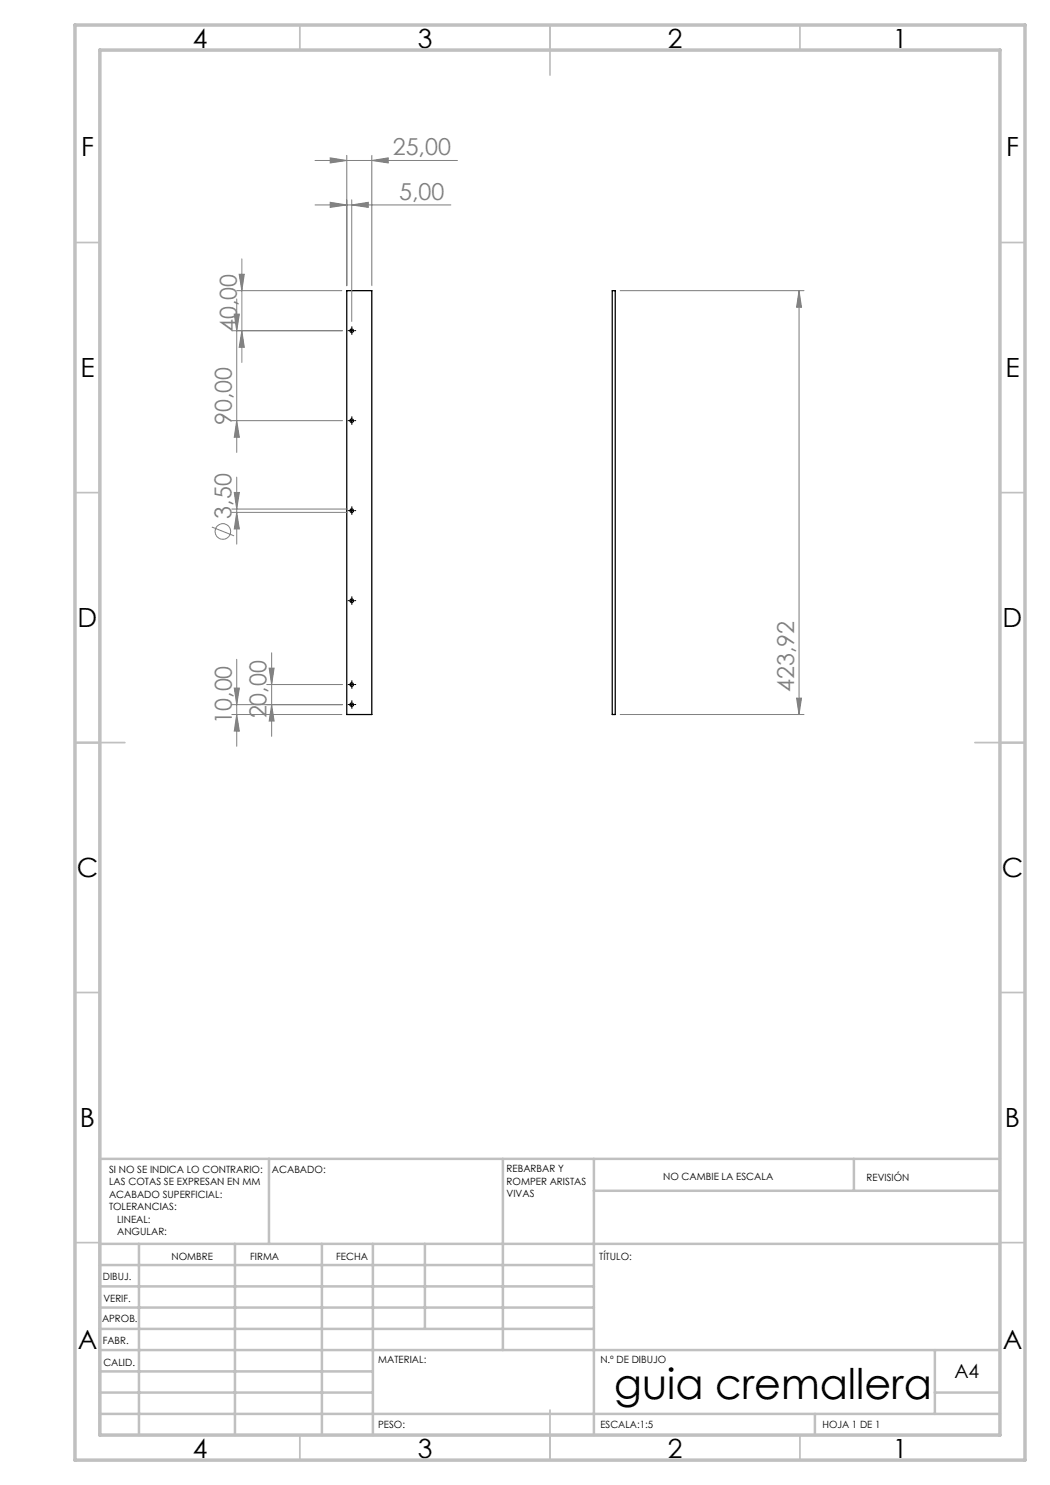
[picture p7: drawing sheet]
<svg xmlns="http://www.w3.org/2000/svg" width="210mm" height="297mm" viewBox="0 0 210 297" stroke-linecap="round" stroke-linejoin="round" font-family="sans-serif">
<g fill="none" stroke="#000" stroke-width=".25">
<path d="M69.4 58.1h5v84.8h-5zM122.4 58.1h.6v84.8h-.6z"/>
<circle cx="70.3" cy="66.1" r=".35"/>
<circle cx="70.3" cy="84.1" r=".35"/>
<circle cx="70.3" cy="102.1" r=".35"/>
<circle cx="70.3" cy="120.1" r=".36"/>
<circle cx="70.3" cy="136.9" r=".35"/>
<circle cx="70.3" cy="140.9" r=".35"/>
</g>
<g fill="none" stroke="#808080" stroke-width=".2">
<path d="M63 32.1h28.5M66 31.6l3.4 .5-3.4 .5zM69.4 31.1v26M70.3 40v24.3M74.4 32.1l3.2-.5v1zM74.4 31.1v26M47.3 58.1h21.1M47.3 59.8v30.7M47.8 54.9h1.1l-.5 3.2zM48.4 51.8v20.7M63 41h27.2M66 40.5l3.4 .5-3.4 .5z"/>
<path d="M70.3 41l3.4-.5v1zM124 58.1h36.8M159.8 58.1l.5 3.4h-1zM159.8 58.1v84.8M46.4 66.1h22.1M46.8 62.8h1.1l-.6 3.3zM48.4 66.1l.5 3.4h-1.1zM46.4 84.1h22.1M46.8 98.5h1.1l-.6 3.3zM47.3 84.1l.6 3.4h-1.1zM47.3 95.4v13.4M42.4 105.4l4.4 1.8"/>
<path d="M46.4 101.8h23M46.4 102.5h23M47.3 102.5l.6 3.3h-1.1zM46.8 137.6h1.1l-.6 3.3zM47.3 131.9v17.4M53.3 136.9h15.2M53.8 133.6h1l-.5 3.3zM54.3 130.6v16.7M159.3 139.6h1l-.5 3.3zM46.4 140.9h22.1M46.4 142.9h22M47.3 142.9l.6 3.3h-1.1z"/>
<path d="M54.3 140.9l.5 3.3h-1zM124 142.9h36.8"/>
<circle cx="44.6" cy="106.3" r="1.55"/>
</g>
<g fill="none" stroke="#000" stroke-width=".2" stroke-dasharray="15.2 1.3 1.3 1.3" stroke-linecap="butt">
<path d="M69.9 66.1h-.4M70.4 65.6v-.3M70.4 66.6v.4M70.9 66.1h.3M69.9 84.1h-.4M70.4 83.6v-.3M70.4 84.6v.4M70.9 84.1h.3M69.9 102.1h-.4M70.4 101.6v-.3M70.4 102.6v.4M70.4 119.6v-.3"/>
<path d="M70.9 102.1h.3M69.9 136.9h-.4M69.9 120.1h-.4M70.4 136.4v-.3M70.4 137.4v.4M70.4 120.6v.4M70.9 136.9h.3M70.9 120.1h.3M69.9 140.9h-.4M70.4 140.4v-.3M70.4 141.4v.4M70.9 140.9h.3"/>
</g>
<path d="M69.8 66.1h1M70.3 65.6v1M69.8 84.1h1M70.3 83.6v1M69.8 102.1h1M70.3 101.6v1.1M70.3 119.6v1M69.8 136.9h1M69.8 120.2h1M70.3 136.4v1M69.8 140.9h1M70.3 140.4v1" fill="none" stroke="#000" stroke-width=".2"/>
<g fill="none" stroke="#c0c0c0" stroke-width=".35">
<path d="M60 5v5M110 5v10M160 5v5M15 48.5h5M200 48.5h5M15 98.5h5M200 98.5h5M15 148.5h10M195 148.5h10M15 198.5h5M200 198.5h5M15 248.5h5"/>
<path d="M200 248.5h5M60 287v5M110 282v10M160 287v5"/>
</g>
<g fill="none" stroke="#c0c0c0" stroke-width=".5">
<path d="M53.8 231.8v17M100.6 231.8v38.2M118.8 231.8v55.2M118.8 238.2h81.2M170.8 231.8v6.4M200 231.8h-180v55.2M20 248.8h180M20 257.3h98.8M20 253h98.8M27.8 248.8v38.2M47 248.8v38.2M64.4 248.8v38.2"/>
<path d="M74.6 248.8v38.2M85 248.8v17M20 265.8h98.8M20 261.5h98.8M20 278.5h54.6M20 274.3h54.6M20 270h180M187 278.5h13M187 270v12.8M20 282.8h180M163 282.8v4.2"/>
</g>
<path d="M15 5h190v287h-190zM20 10h180v277h-180z" fill="none" stroke="#c0c0c0" stroke-width=".7"/>
<g fill="#808080">
<path d="M70.3 41l3.4-.5v1zM66 40.5l3.4 .5-3.4 .5zM74.4 32.1l3.2-.5v1zM66 31.6l3.4 .5-3.4 .5z"/>
<path d="M48.4 66.1l.5 3.4h-1.1zM47.8 54.9h1.1l-.5 3.2z"/>
<path d="M46.8 62.8h1.1l-.6 3.3zM47.3 84.1l.6 3.4h-1.1zM53.8 133.6h1l-.5 3.3zM54.3 140.9l.5 3.3h-1zM46.8 137.6h1.1l-.6 3.3zM47.3 142.9l.6 3.3h-1.1zM46.8 98.5h1.1l-.6 3.3zM47.3 102.5l.6 3.3h-1.1zM159.8 58.1l.5 3.4h-1zM159.3 139.6h1l-.5 3.3z"/>
</g>
<text font-size="8.5" x="122.8" y="279.7">guia cremallera</text>
<g font-size="5.3">
<text x="38.5" y="9.5">4</text>
<text x="83.5" y="9.5">3</text>
<text x="133.5" y="9.5">2</text>
<text x="178.5" y="9.5">1</text>
<text x="16.2" y="31.2">F</text>
<text x="201.2" y="31.2">F</text>
<text x="16.1" y="75.5">E</text>
<text x="201.1" y="75.5">E</text>
<text x="15.5" y="125.5">D</text>
<text x="200.5" y="125.5">D</text>
<text x="15.4" y="175.5">C</text>
<text x="200.4" y="175.5">C</text>
<text x="16" y="225.5">B</text>
<text x="201" y="225.5">B</text>
<text x="15.5" y="269.7">A</text>
<text x="200.5" y="269.7">A</text>
<text x="38.5" y="291.5">4</text>
<text x="83.5" y="291.5">3</text>
<text x="133.5" y="291.5">2</text>
<text x="178.5" y="291.5">1</text>
</g>
<g font-size="4.7" fill="#808080">
<text x="78.6" y="31.1">25,00</text>
<text x="79.8" y="39.9">5,00</text>
<text x="47.4" y="66.4" transform="rotate(-90 47.4 66.4)">40,00</text>
<text x="46.4" y="85" transform="rotate(-90 46.4 85)">90,00</text>
<text x="46.3" y="103.7" transform="rotate(-90 46.3 103.7)">3,50</text>
<text x="53.3" y="143.7" transform="rotate(-90 53.3 143.7)">20,00</text>
<text x="158.8" y="138.4" transform="rotate(-90 158.8 138.4)">423,92</text>
<text x="46.4" y="144.8" transform="rotate(-90 46.4 144.8)">10,00</text>
</g>
<text font-size="3.9" x="190.9" y="275.5">A4</text>
<g font-size="2">
<text x="21.8" y="234.6">SI NO SE INDICA LO CONTRARIO:</text>
<text x="21.8" y="237.1">LAS COTAS SE EXPRESAN EN MM</text>
<text x="21.8" y="239.6">ACABADO SUPERFICIAL:</text>
<text x="54.4" y="234.6">ACABADO:</text>
<text x="101.3" y="234.5">REBARBAR Y</text>
<text x="101.3" y="237">ROMPER ARISTAS</text>
<text x="101.3" y="239.5">VIVAS</text>
<text x="132.6" y="236">NO CAMBIE LA ESCALA</text>
<text x="173.3" y="236.2">REVISIÓN</text>
<text x="21.8" y="242.1">TOLERANCIAS:</text>
<text x="23.4" y="244.6">LINEAL:</text>
<text x="23.4" y="247.1">ANGULAR:</text>
<text x="34.3" y="252">NOMBRE</text>
<text x="50" y="251.9">FIRMA</text>
<text x="67.2" y="251.9">FECHA</text>
<text x="119.9" y="251.9">TÍTULO:</text>
<text x="20.6" y="256.1">DIBUJ.</text>
<text x="20.7" y="260.3">VERIF.</text>
<text x="20.4" y="264.4">APROB.</text>
<text x="20.5" y="268.8">FABR.</text>
<text x="20.7" y="273.1">CALID.</text>
<text x="75.6" y="272.5">MATERIAL:</text>
<text x="120.1" y="272.5">N.º DE DIBUJO</text>
<text x="75.6" y="285.5">PESO:</text>
<text x="120.1" y="285.6">ESCALA:1:5</text>
<text x="164.5" y="285.6">HOJA 1 DE 1</text>
</g>
</svg>
